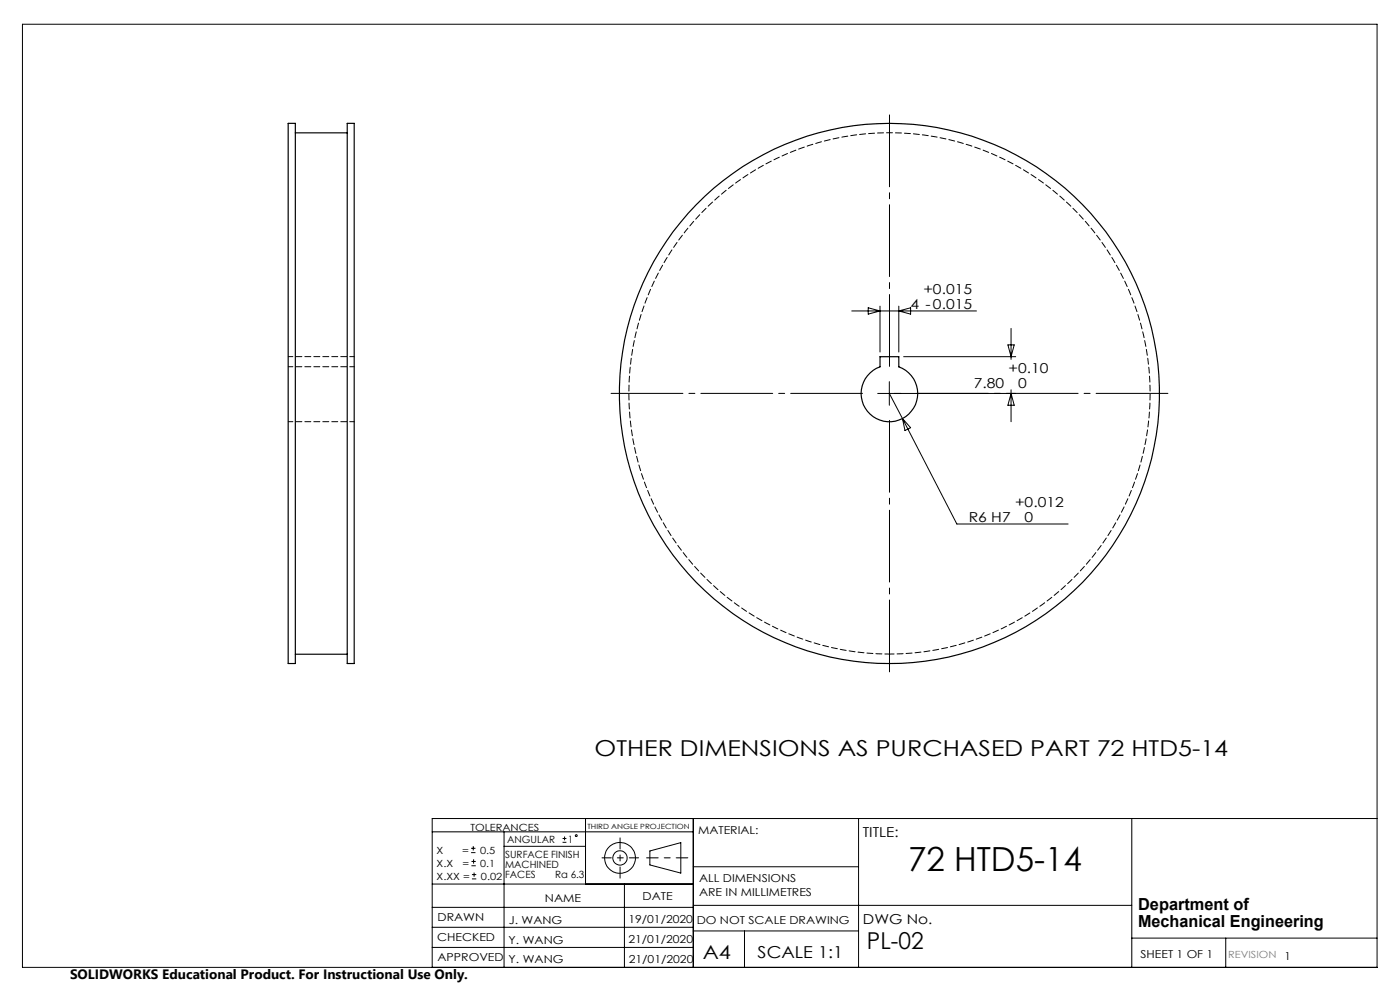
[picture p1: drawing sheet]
<svg xmlns="http://www.w3.org/2000/svg" width="297mm" height="210mm" viewBox="0 0 297 210" stroke-linecap="round" stroke-linejoin="round" font-family="sans-serif">
<g fill="none" stroke="#000" stroke-width=".21">
<path d="M4.8 5.1h287.3v200.1h-287.3zM180.7 66h26.5M184.2 65.3l2.5 .7-2.5 .6zM186.7 64.9v9.8M190.7 64.9v9.8M190.7 66l2.5-.7v1.3zM191.7 75.7h23.8M213.8 73.2h1.4l-.7 2.5zM214.5 69.7v6.5M186.2 83.5h29.3M188.7 81v5M188.7 83.5l2.8 5.3"/>
<path d="M191.5 88.8l11.5 22.4h23.6M191.5 88.8l1.7 1.9-1.2 .6zM214.5 82.7v6.8M214.5 83.5l.7 2.5h-1.4zM91.7 176.5h55.4M99.9 179.9h1M100.4 179.5v.9M106.9 176.5v28.7M106.9 179.5h17.3M119.3 178.7h.9M119.3 177.9h.9M119.8 177.4v.9"/>
<path d="M124.2 173.6v13.9M147.1 173.6v31.6M182.1 173.6v31.6M240.1 173.6v31.6M292.1 173.6h-200.4v31.6M91.7 196.7h55.4M91.7 192.5h55.4M91.7 187.5h55.4M99.9 180.9h1M100 183.6h.9M100 182.7h.9M100.1 186.4h.9"/>
<path d="M100.1 185.5h.9M100.5 182.3v.9M100.6 185.1v.9M132.5 187.5v17.7M137.9 180.5l6.5-1.8v6.5l-6.5-1.7zM147.1 183.9h35M147.1 197.5h35M147.1 192h93M157.9 197.5v7.7M240.1 199h52M260 199v6.2M91.7 201h55.4"/>
<circle cx="122.2" cy="177.3" r=".2"/>
<circle cx="131.5" cy="182" r="1.52"/>
<circle cx="131.5" cy="182" r="3.3"/>
</g>
<path d="M145.9 182h-8.7" fill="none" stroke="#000" stroke-width=".21" stroke-dasharray="15.2 1.3 1.3 1.3" stroke-dashoffset="12.8"/>
<path d="M131.5 177.7v8.6" fill="none" stroke="#000" stroke-width=".21" stroke-dasharray="15.2 1.3 1.3 1.3" stroke-dashoffset="12.9"/>
<path d="M127.7 182h7.8" fill="none" stroke="#000" stroke-width=".21" stroke-dasharray="15.2 1.3 1.3 1.3" stroke-dashoffset="13.3"/>
<path d="M188.7 78.4v-54.7M183.7 83.4h-54.8M188.7 88.4v54.8M193.7 83.4h54.8" fill="none" stroke="#000" stroke-width=".21" stroke-dasharray="15.2 1.3 1.3 1.3" stroke-dashoffset="-.7"/>
<g fill="none" stroke="#000" stroke-width=".25">
<path d="M61.1 26.2h1.6v114.5h-1.6zM62.7 28.2h11M73.7 26.2h1.4v114.5h-1.4zM186.7 75.7h4v2.1a6 6 0 0 1 2.8 9.2 6 6 0 0 1-9.6 0 6 6 0 0 1 2.8-9.2zM62.7 138.8h11"/>
<circle cx="188.7" cy="83.5" r="57.3"/>
</g>
<path d="M61.2 77.8h14M61.2 75.6h14M61.2 89.4h14M188.7 138.7a55.3 55.3 0 0 0 48.7-81.5 55.3 55.3 0 0 0-94.8-4.2 55.3 55.3 0 0 0 41.1 85.5l5 .2" fill="none" stroke="#000" stroke-width=".21" stroke-dasharray="1.3 .6" stroke-dashoffset=".3"/>
<text font-size="7.1" x="192.6" y="184.8">72 HTD5-14</text>
<text font-size="4.9" x="183.9" y="201.4">PL-02</text>
<text font-size="4.7" x="126.1" y="160.3">OTHER DIMENSIONS AS PURCHASED PART 72 HTD5-14</text>
<text font-size="4.1" x="149.1" y="203.3">A4</text>
<g font-size="3.5">
<text x="241.4" y="193.1">Department of</text>
<text x="241.4" y="196.6">Mechanical Engineering</text>
<text x="160.7" y="203.2">SCALE 1:1</text>
</g>
<g font-size="2.9">
<text x="193.1" y="65.5">4 -0.015</text>
<text x="195.9" y="62.3">+0.015</text>
<text x="206.6" y="82.2">7.80</text>
<text x="214" y="79">+0.10</text>
<text x="216" y="82.3">0</text>
<text x="215.4" y="107.5">+0.012</text>
<text x="205.5" y="110.7">R6 H7</text>
<text x="217.4" y="110.7">0</text>
<text x="183" y="177.5">TITLE:</text>
<text x="183.1" y="196">DWG No.</text>
<text x="14.9" y="207.6">SOLIDWORKS Educational Product. For Instructional Use Only.</text>
</g>
<g font-size="2.3">
<text x="148.1" y="177">MATERIAL:</text>
<text x="115.6" y="191.3">NAME</text>
<text x="136.3" y="191">DATE</text>
<text x="148.3" y="187.1">ALL DIMENSIONS</text>
<text x="148.3" y="190.1">ARE IN MILLIMETRES</text>
<text x="92.8" y="195.5">DRAWN</text>
<text x="107.9" y="196">J. WANG</text>
<text x="133.3" y="195.8">19/01/2020</text>
<text x="147.8" y="195.9">DO NOT SCALE DRAWING</text>
<text x="92.8" y="199.5">CHECKED</text>
<text x="92.8" y="203.9">APPROVED</text>
<text x="107.9" y="200.2">Y. WANG</text>
<text x="133.3" y="200.1">21/01/2020</text>
<text x="242" y="203.2">SHEET 1 OF 1</text>
<text x="272.5" y="203.7">1</text>
<text x="107.9" y="204.3">Y. WANG</text>
<text x="133.4" y="204.3">21/01/2020</text>
</g>
<g font-size="2.1">
<text x="99.8" y="176.2">TOLERANCES</text>
<text x="107.6" y="178.8">ANGULAR</text>
<text x="120.5" y="178.8">1</text>
<text x="92.6" y="181.1">X</text>
<text x="92.6" y="183.9">X.X</text>
<text x="98" y="181.1">=</text>
<text x="98.1" y="183.9">=</text>
<text x="101.8" y="181.1">0.5</text>
<text x="101.9" y="183.9">0.1</text>
<text x="107.2" y="182">SURFACE FINISH</text>
<text x="107.2" y="184.1">MACHINED</text>
<text x="92.6" y="186.7">X.XX =</text>
<text x="102" y="186.7">0.02</text>
<text x="107.2" y="186.2">FACES</text>
<text x="117.8" y="186.2">Ra 6.3</text>
</g>
<text font-size="2.1" fill="#808080" x="260.6" y="203.2">REVISION</text>
<text font-size="1.5" x="124.6" y="175.8">THIRD ANGLE PROJECTION</text>
</svg>
